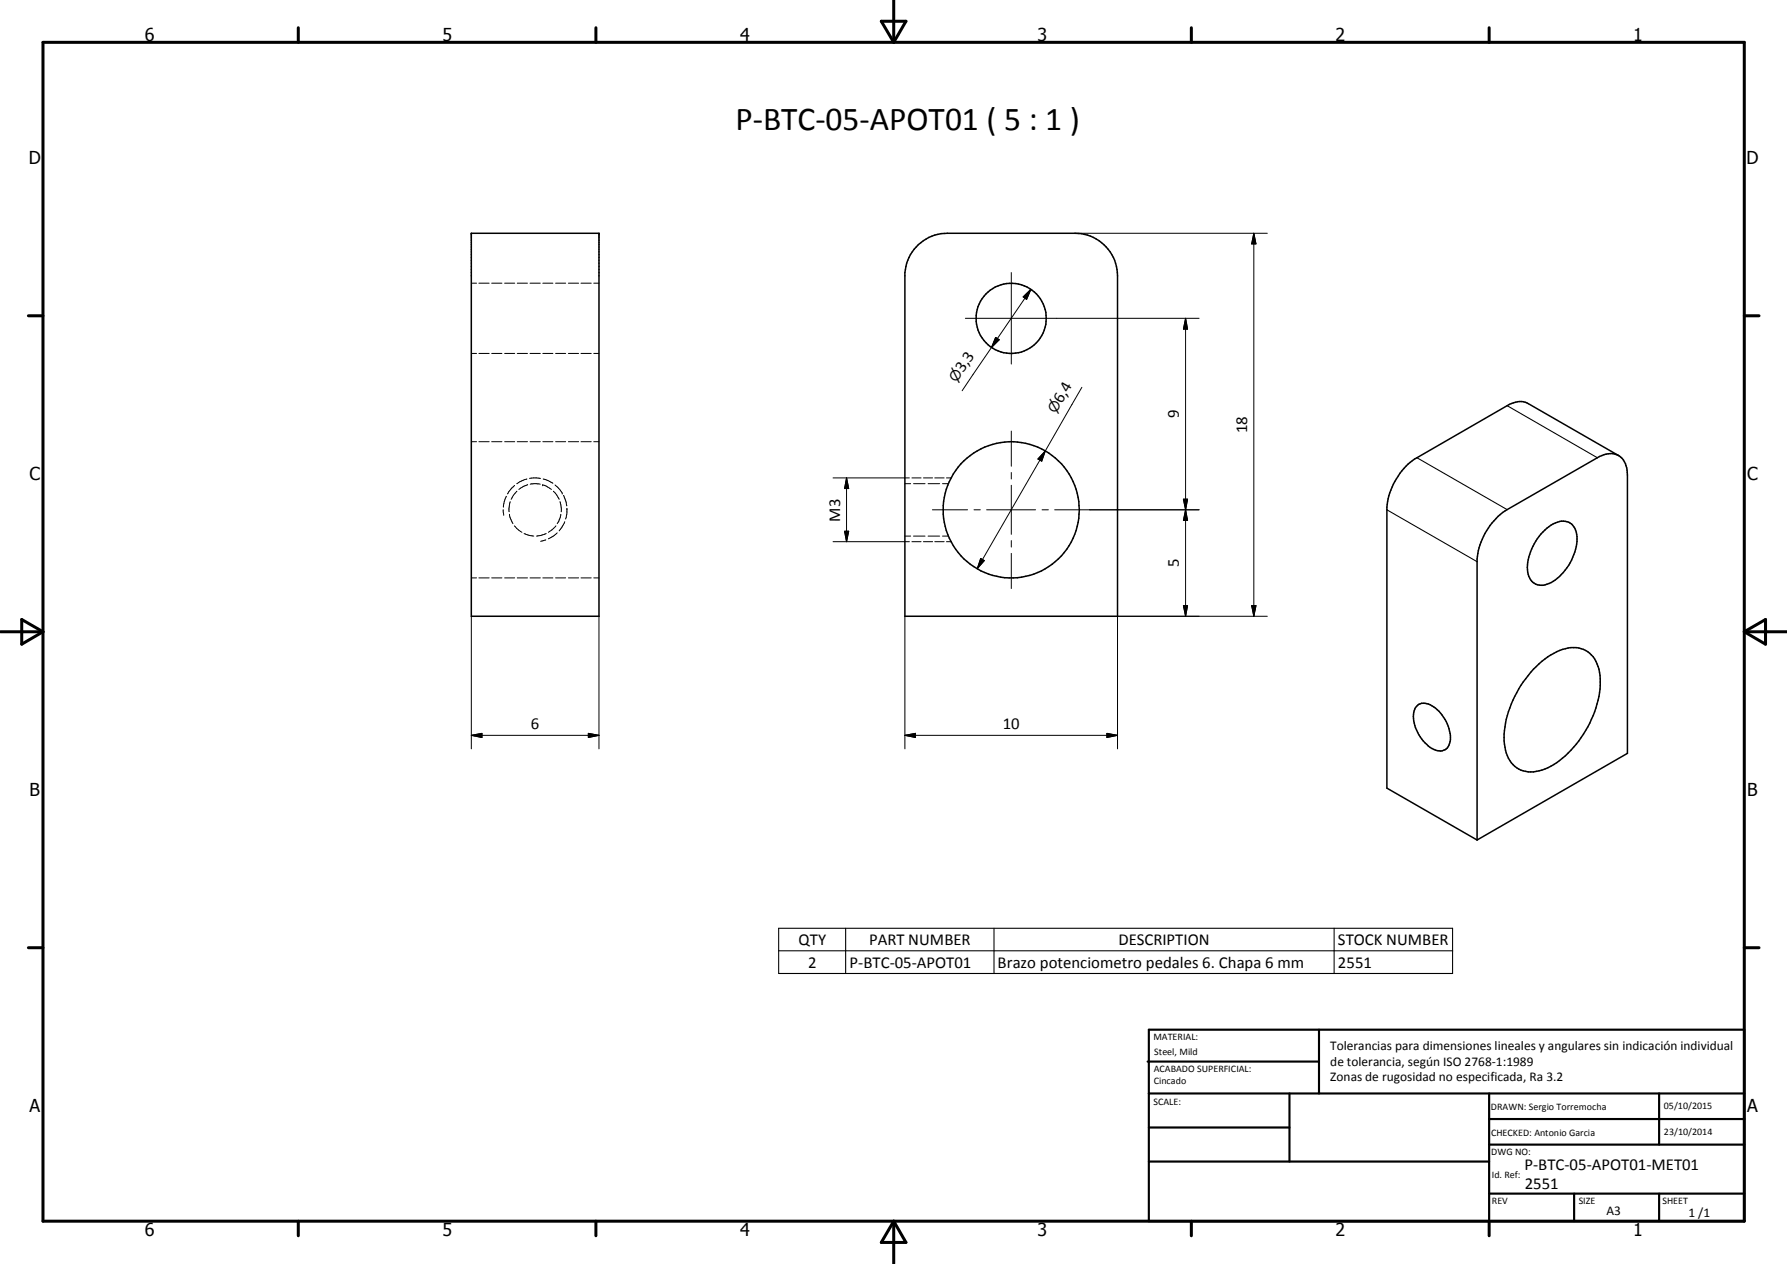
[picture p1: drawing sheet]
<svg xmlns="http://www.w3.org/2000/svg" width="420mm" height="297mm" viewBox="0 0 420 297" stroke-linecap="round" stroke-linejoin="round" font-family="sans-serif">
<g fill="none" stroke="#000" stroke-width=".35">
<path d="M110.8 54.8h30v90h-30zM215.9 57.5a9.7 9.7 0 0 1 6.8-2.7h30.1a10 10 0 0 1 10 10v80h-50v-80.7a10.2 10.2 0 0 1 3.1-6.6zM380.6 107.1l-21.2-12.2a4.7 4.7 0 0 0-5 .4l-21.2 12.3a15.7 15.7 0 0 0-7.1 11.6v66l21.2 12.2M352.2 121.3l2.2-1.5 21.2-12.2a4.5 4.5 0 0 1 5.8 .1 6.3 6.3 0 0 1 1.2 3.9v65.4l-35.3 20.4v-66a16.2 16.2 0 0 1 4.9-10.1zM362.3 125.5a6.9 6.9 0 0 1 5.7-3 3.6 3.6 0 0 1 2.8 3.6 11.9 11.9 0 0 1-7.5 11.4 3.2 3.2 0 0 1-4.1-3 12.5 12.5 0 0 1 3.1-9zM360.5 157.3a15.3 15.3 0 0 1 8.8-5.1 6.1 6.1 0 0 1 6.7 5.1 21.2 21.2 0 0 1-3.7 15.2 18.7 18.7 0 0 1-10.4 8.6 6.1 6.1 0 0 1-7.9-4.8 20.5 20.5 0 0 1 3.1-14.4l1-1.6zM333.1 166a3.2 3.2 0 0 1 4.4 .4 8.7 8.7 0 0 1 3.3 8.3 2.55 2.55 0 0 1-4.1 1.2 9.3 9.3 0 0 1-4.3-8.5z"/>
<circle cx="237.7" cy="74.8" r="8.3"/>
<circle cx="237.7" cy="119.8" r="16"/>
</g>
<g fill="none" stroke="#000" stroke-width=".24">
<path d="M252.8 54.8h45.2M294.8 54.8l.5 2.5h-1zM294.8 54.8v90M110.8 66.5h1.2M112.6 66.5h2.4M115.6 66.5h2.4M118.6 66.5h2.4M121.6 66.5h2.4M124.6 66.5h2.4M127.6 66.5h2.4M130.6 66.5h2.4M133.6 66.5h2.4"/>
<path d="M136.6 66.5h2.4M139.6 66.5h1.2M227 74.8h54.9M234.1 79.3l.8 .5-1.8 1.9zM237.8 64.1v21.5M240.6 69.8l1.8-1.8-1 2.4zM242.4 68l-9.3 13.7M278.8 74.8l.4 2.5h-1zM278.8 74.8v70M110.8 83.1h1.2M112.6 83.1h2.4M115.6 83.1h2.4"/>
<path d="M118.6 83.1h2.4M121.6 83.1h2.4M124.6 83.1h2.4M127.6 83.1h2.4M130.6 83.1h2.4M133.6 83.1h2.4M136.6 83.1h2.4M139.6 83.1h1.2M233.1 81.7l-6.9 10.1M254.4 91l-8.6 15M110.8 103.8h1.2M112.6 103.8h2.4"/>
<path d="M115.6 103.8h2.4M118.3 119.8l.1 1.3M118.6 103.8h2.4M119 116.6l-.4 1.3-.2 1.3M120 117.9l-.3 1.6v.8M121 114.1l-1.7 2M121.5 113.7h.1M121.5 115.4l-1.3 1.9M121.6 103.8h2.4M123.9 112.6l-1.7 .6-.6 .5M124.1 113.9l-2.1 1.1M124.5 112.4l.9-.1 1.7 .1"/>
<path d="M124.6 103.8h2.4M124.7 113.8l.8-.1 1.5 .1M127.6 113.9h.1M127.6 113.9l2.1 1.1M127.6 103.8h2.4M127.7 112.6l2.3 1M130.1 115.4l1.4 1.9M130.5 114l1.1 1 .6 .9M130.6 103.8h2.4M131.6 117.9l.4 1.6-.1 .8M132.2 115.9h.1M132.5 116.4l.8 2.4"/>
<path d="M133.3 118.8v.1M133.3 119.5h.1M133.3 119.5v1.4l-.3 1.1M133.6 103.8h2.4M136.6 103.8h2.4M139.6 103.8h1.2M195.9 112.3h17.9M199 112.3l.5 2.5h-.9zM199 112.3v15M212.8 113.7h1.3M214.4 112.3h2.2M214.8 113.7h2.7"/>
<path d="M217.1 112.3h2.2M218.2 113.7h2.7M219.2 119.8h8.3M219.8 112.3h2.2M221.6 113.7h1.4M222.5 112.3h1.1M229 119.8h1.5M232 119.8h11.5M237.8 101.3v8.3M237.8 111v1.6M237.8 114v11.6M245 119.8h1.5"/>
<path d="M245.8 106l-.9 2.4-.9-.5zM245.8 106l-16 27.6M248 119.8h33.9M278.2 117.3h1l-.4 2.5zM278.8 119.8l.4 2.5h-1zM110.8 135.8h1.2M112.6 135.8h2.4M115.6 135.8h2.4M118.6 135.8h2.4M119.8 120.9l.1 .7 .7 1.5M120.9 123.6l1.8 1.5M121.6 135.8h2.4"/>
<path d="M123.2 125.4l2.3 .6M124.6 135.8h2.4M127.6 135.8h2.4M128.3 126.9l-1.2 .3M128.4 125.4l-2.3 .6M130.6 135.8h2.4M130.7 123.6l-1.8 1.5M131 125.2l-1 .8-1.1 .6M131.9 120.9l-.5 1.6-.4 .6M132.8 122.6l-1.3 2.2M133.6 135.8h2.4M136.6 135.8h2.4"/>
<path d="M139.6 135.8h1.2M195.9 127.3h17.9M198.6 124.8h.9l-.5 2.5zM212.8 126h1.3M214.4 127.3h2.2M214.8 126h2.7M217.1 127.3h2.2M218.2 126h2.7M219.8 127.3h2.2M221.6 126h1.4M222.5 127.3h1.1M230.6 131.2l.8 .5-1.6 1.9z"/>
<path d="M237.8 127v1.6M237.8 130v8.3M110.8 144.8v31.2M140.8 144.8v31.2M212.8 144.8v31.2M278.2 142.3h1l-.4 2.5zM294.3 142.3h1l-.5 2.5zM298 144.8h-35.2v31.2M110.8 172.8l2.5-.5v1zM110.8 172.8h30M138.3 172.3l2.5 .5-2.5 .5zM212.8 172.8l2.5-.5v1z"/>
<path d="M212.8 172.8h50M260.3 172.3l2.5 .5-2.5 .5z"/>
</g>
<path d="M354.4 95.3l21.2 12.3M326.1 119.8l21.2 12.2M333.2 107.6l21.2 12.2M183.1 218.1h158.4v10.7h-158.4zM198.8 218.1v10.7M233.7 218.1v10.7M313.7 218.1v10.7M183.1 223.4h158.4" fill="none" stroke="#000" stroke-width=".25"/>
<g fill="none" stroke="#000" stroke-width=".71">
<path d="M10.1 9.9h400v277.1h-400zM70.1 6.5v3.4M140.1 6.5v3.4M207.2 5h5.8l-2.9 4.9zM210.1 0v9.9M280.1 6.5v3.4M350.1 6.5v3.4M6.7 74.2h3.4M410.1 74.2h3.5M.1 148.5h10M5.1 145.6l5 2.9-5 2.9zM410.1 148.5h10"/>
<path d="M410.1 148.5l5-2.9v5.8zM6.7 222.7h3.4M410.1 222.7h3.5M70.1 287v3.4M140.1 287v3.4M210.1 287v10M210.1 287l2.9 5h-5.8zM280.1 287v3.4M350.1 287v3.4"/>
</g>
<g fill="none" stroke="#000" stroke-width=".51">
<path d="M269.8 249.5h40.3M270.1 242h140v45h-140zM270.1 257h140M303.2 257v16M310.1 242v15M350.1 257v30M390.1 257v12M270.1 265h33.1M270.1 273h80M350.1 269h60M350.1 263h60M350.1 280.5h60"/>
<path d="M370.1 280.5v6.5M390.1 280.5v6.5"/>
</g>
<g fill="#000">
<path d="M294.8 54.8l.5 2.5h-1zM234.1 79.3l.8 .5-1.8 1.9zM240.6 69.8l1.8-1.8-1 2.4zM278.8 74.8l.4 2.5h-1zM199 112.3l.5 2.5h-.9zM245.8 106l-.9 2.4-.9-.5zM278.2 117.3h1l-.4 2.5zM198.6 124.8h.9l-.5 2.5zM230.6 131.2l.8 .5-1.6 1.9zM278.8 119.8l.4 2.5h-1zM278.2 142.3h1l-.4 2.5zM294.3 142.3h1l-.5 2.5z"/>
<path d="M110.8 172.8l2.5-.5v1zM138.3 172.3l2.5 .5-2.5 .5zM212.8 172.8l2.5-.5v1zM260.3 172.3l2.5 .5-2.5 .5z"/>
</g>
<text font-size="7.9" x="172.9" y="30.6">P-BTC-05-APOT01 ( 5 : 1 )</text>
<g font-size="4.2">
<text x="34" y="9.6">6</text>
<text x="104" y="9.6">5</text>
<text x="174" y="9.6">4</text>
<text x="244" y="9.6">3</text>
<text x="314" y="9.6">2</text>
<text x="384" y="9.6">1</text>
<text x="6.8" y="38.7">D</text>
<text x="410.6" y="38.7">D</text>
<text x="7" y="112.9">C</text>
<text x="410.8" y="112.9">C</text>
<text x="7" y="187.1">B</text>
<text x="410.8" y="187.1">B</text>
<text x="7" y="261.4">A</text>
<text x="410.8" y="261.4">A</text>
<text x="34" y="290.4">6</text>
<text x="104" y="290.4">5</text>
<text x="174" y="290.4">4</text>
<text x="244" y="290.4">3</text>
<text x="314" y="290.4">2</text>
<text x="384" y="290.4">1</text>
</g>
<g font-size="3.9">
<text x="226.4" y="87.7" transform="rotate(-56 226.4 87.7)">3,3</text>
<text x="249.6" y="95" transform="rotate(-60 249.6 95)">6,4</text>
<text x="277.2" y="98.3" transform="rotate(-90 277.2 98.3)">9</text>
<text x="293.2" y="101.8" transform="rotate(-90 293.2 101.8)">18</text>
<text x="197.5" y="122.6" transform="rotate(-90 197.5 122.6)">M3</text>
<text x="277.2" y="133.3" transform="rotate(-90 277.2 133.3)">5</text>
<text x="124.8" y="171.2">6</text>
<text x="235.8" y="171.2">10</text>
<text x="187.8" y="222">QTY</text>
<text x="190" y="227.4">2</text>
<text x="199.8" y="227.4">P-BTC-05-APOT01</text>
<text x="204.3" y="222">PART NUMBER</text>
<text x="234.6" y="227.5">Brazo potenciometro pedales 6. Chapa 6 mm</text>
<text x="263" y="222">DESCRIPTION</text>
<text x="314.6" y="222">STOCK NUMBER</text>
<text x="314.6" y="227.4">2551</text>
<text x="358.5" y="275">P-BTC-05-APOT01-MET01</text>
<text x="358.5" y="279.4">2551</text>
</g>
<g font-size="3.3">
<text x="224.9" y="90" transform="rotate(-56 224.9 90)">n</text>
<text x="248.2" y="97.4" transform="rotate(-60 248.2 97.4)">n</text>
</g>
<g font-size="3.1">
<text x="312.7" y="246.8">Tolerancias para dimensiones lineales y angulares sin indicación individual</text>
<text x="312.7" y="250.4">de tolerancia, según ISO 2768-1:1989</text>
<text x="312.7" y="254">Zonas de rugosidad no especificada, Ra 3.2</text>
<text x="377.7" y="285.6">A3</text>
<text x="397" y="285.9">1 /1</text>
</g>
<g font-size="2.4">
<text x="271.2" y="244.4">MATERIAL:</text>
<text x="271.3" y="252">ACABADO SUPERFICIAL:</text>
<text x="271.4" y="247.9">Steel, Mild</text>
<text x="271.3" y="254.6">Cincado</text>
<text x="271.2" y="259.7">SCALE:</text>
<text x="350.6" y="260.8">DRAWN: Sergio Torremocha</text>
<text x="391.2" y="260.6">05/10/2015</text>
<text x="350.6" y="267">CHECKED: Antonio Garcia</text>
<text x="391.2" y="266.7">23/10/2014</text>
<text x="350.6" y="271.4">DWG NO:</text>
<text x="350.8" y="276.9">Id. Ref:</text>
<text x="350.8" y="282.8">REV</text>
<text x="371.2" y="282.9">SIZE</text>
<text x="390.9" y="282.9">SHEET</text>
</g>
</svg>
